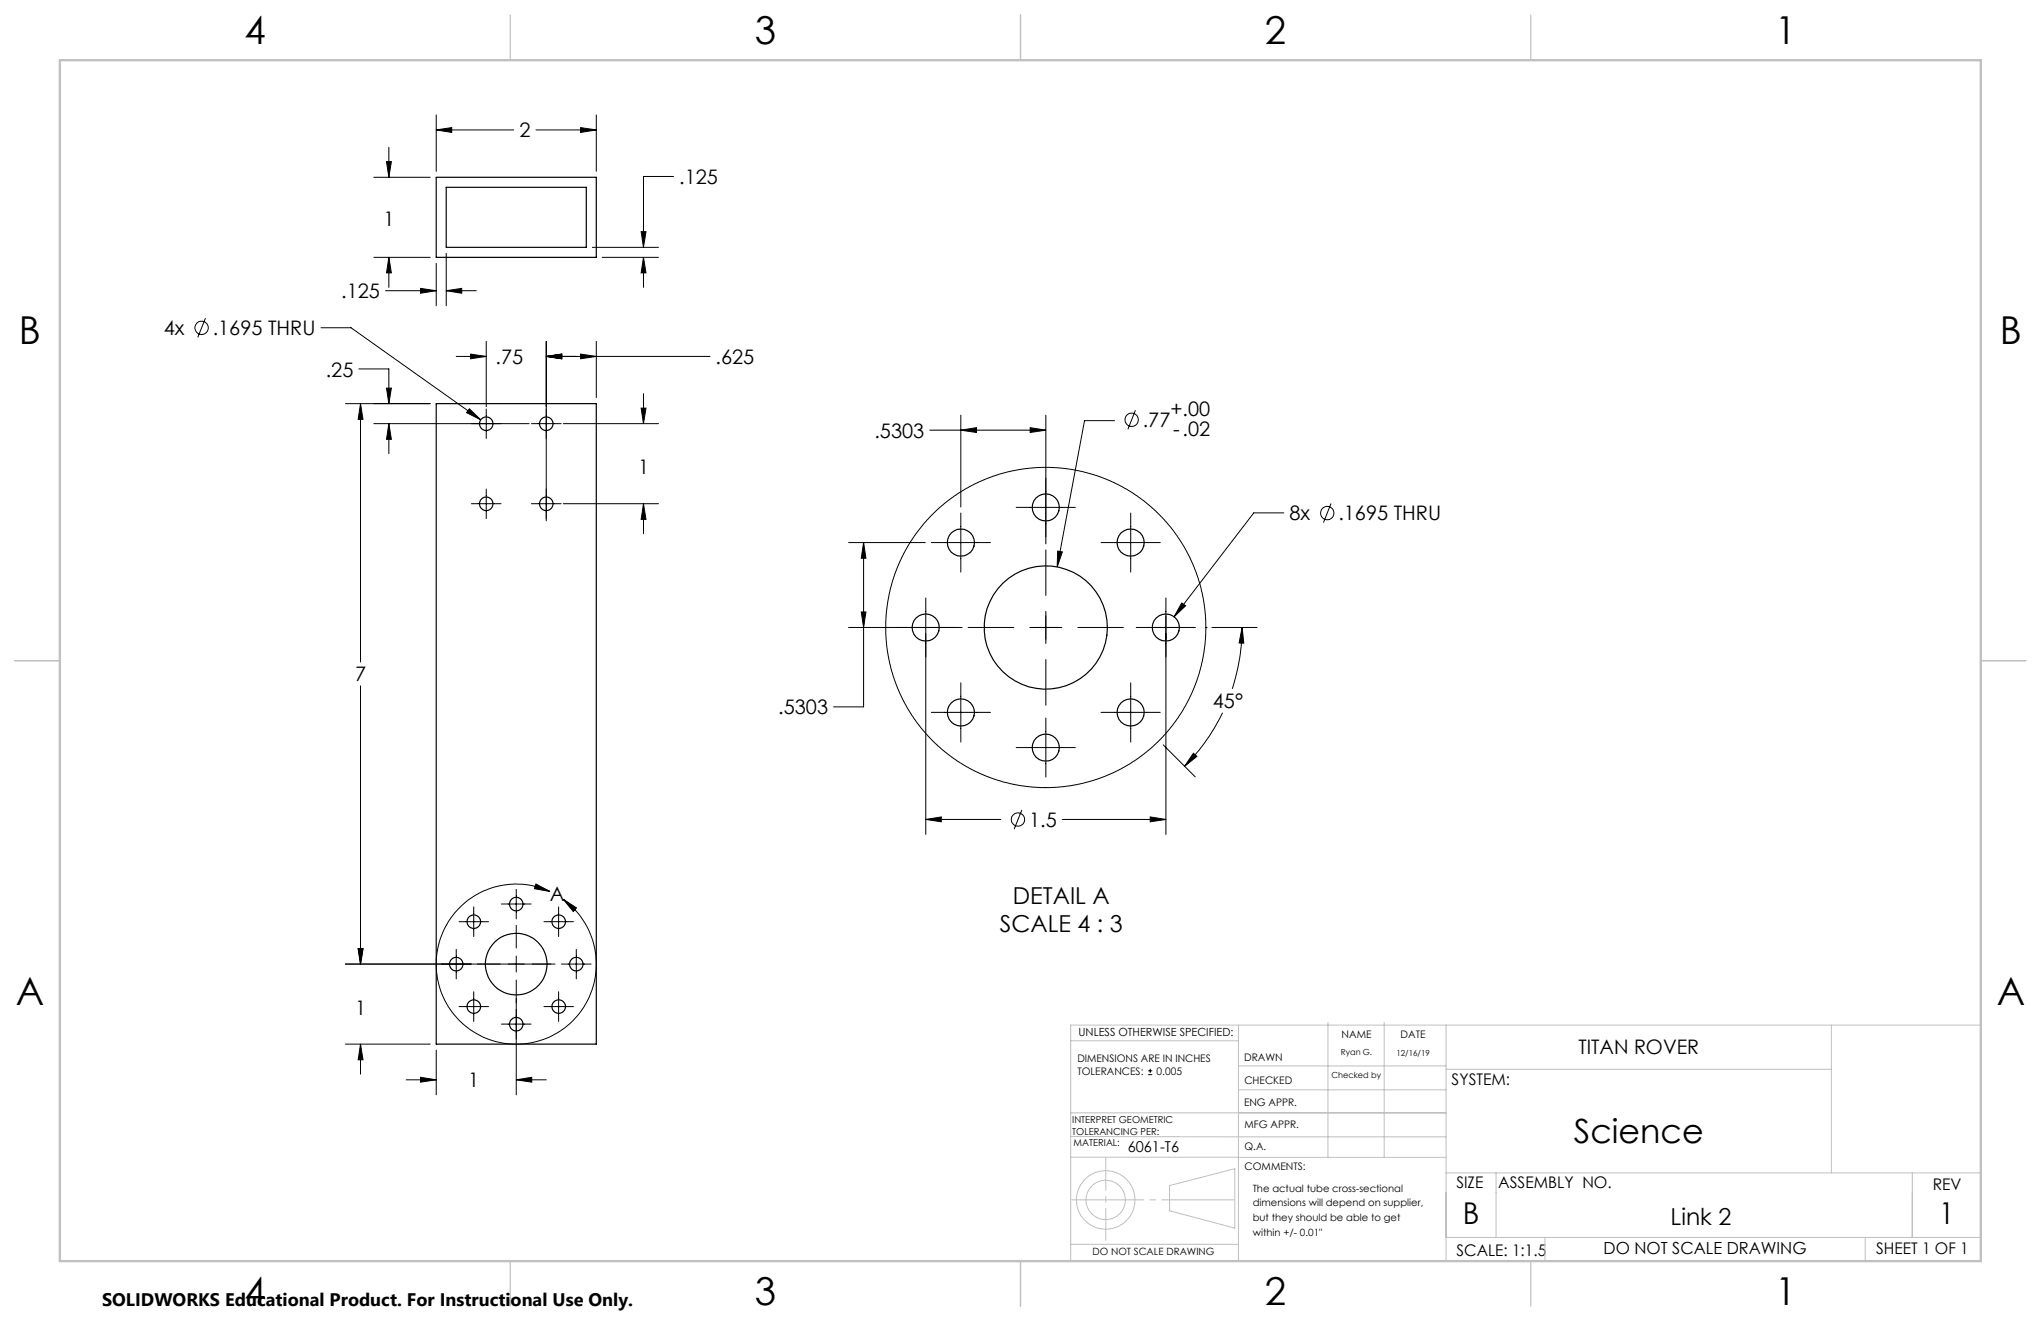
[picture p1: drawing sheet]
<svg xmlns="http://www.w3.org/2000/svg" width="432mm" height="279mm" viewBox="0 0 432 279" stroke-linecap="round" stroke-linejoin="round" font-family="sans-serif">
<g fill="none" stroke="#000" stroke-width=".21">
<path d="M79.1 37.5h11.9M81.8 34.2h1l-.5 3.3zM82.3 31.2v6.3M92.3 27.5l3.3-.5v1zM92.3 24.3v11.9M92.3 27.5h16.4M113.4 27.5h12.8M122.8 27l3.4 .5-3.4 .5zM126.2 24.3v11.9M142.5 37.3h-6.4v15M79.1 54.4h11.9M82.3 54.4l.5 3.3h-1z"/>
<path d="M82.3 54.4v6.4M92.3 55.7v9M94.4 53.6v11.1M125.3 52.3h14M127.4 54.4h11.9M135.6 49h1.1l-.6 3.3zM136.1 54.4l.6 3.3h-1.1zM136.1 54.4v6.4M43.5 67.3l-1.7 4.1M67.9 69.3h6.4l27.4 19.5M75.9 78h6.4v7.4M81.6 61.5h10.7"/>
<path d="M89 61l3.3 .5-3.3 .5zM94.4 61.5l3.3-.5v1zM94.4 61.5h6.4M96.5 75.4h6.4M99.6 74.9l3.3 .5-3.3 .5zM102.9 72.2v13.8M115.6 75.4l3.3-.5v1zM115.6 72.2v38M115.6 75.4h34.6M122.8 74.9l3.4 .5-3.4 .5zM126.2 72.2v11.9M76.3 85.4l.5 3.3h-1z"/>
<path d="M76.3 85.4v54.6M79.1 89.6h32.8M81.8 82.1h1l-.5 3.3zM82.3 89.6l.5 3.3h-1zM82.3 89.6v6.4M91 85.4h-17.9M99.3 86.5l2.4 2.3-3-1.5zM102.9 86.5v6.2M112.4 89.6h6.3M119.2 89.6h20.1M135.6 86.3h1.1l-.6 3.3zM136.1 83.3v6.3"/>
<path d="M196.7 91h24.6M203.3 91l3.3-.5v1zM203.3 87.8v19.4M217.9 90.5l3.4 .5-3.4 .5zM221.3 87.8v27.2M235.8 89h-6.4l-5.7 30.9M240.2 86.8l-1.6 4M99.7 106.5h6.3M102.9 103.4v6.3M112.4 106.5h6.3M119.2 106.5h20.1M136.1 106.5l.6 3.4h-1.1z"/>
<path d="M136.1 106.5v6.4M179.5 114.8h16.3M182.7 114.8v34.7h-6.3M182.7 114.8l.5 3.3h-1zM197 114.8h12.5M203.3 108.5v12.5M215 107.3h12.5M221.3 116.3v9.6M223.8 116.6l1 .1-1.1 3.2zM232.9 114.8h12.6M239.2 108.5v12.5M271.6 108.5h-6.3l-16.9 22"/>
<path d="M281.6 106.5l-1.6 4M179.5 132.7h24.1M182.2 129.4h1l-.5 3.3zM195.9 126.5v50M204.8 132.7h9.7M217.9 132.7h6.7M221.3 132.7h.1M221.3 129.3v6.8M221.3 139.5v9.7M228 132.7h9.7M240.4 132.7h12.5M246.7 126.5v50"/>
<path d="M246.7 132.7h.1M250 127.5l.8 .6-2.4 2.4zM256.4 132.7h9.6M262.8 132.7l.3 3.3h-1zM262.8 132.7a42.1 42.1 0 0 1-2.1 13M76.3 145.1v58.8M197 150.7h12.5M203.3 144.4v12.6M215 158.1h12.5M221.3 151.9v12.5M232.9 150.7h12.6M239.2 144.4v12.6"/>
<path d="M246.1 157.6l6.8 6.7M252.5 159.3l.7 .7-2.6 2.1zM258.7 150.7a42.2 42.2 0 0 1-8.1 11.4M195.9 173.3l3.2-.5v1zM195.9 173.3h15.8M216.2 171.3l-1.6 4.1M224.7 173.3h22M243.3 172.8l3.4 .5-3.4 .5zM97.1 194.9h6.3M100.2 191.8v6.3M106.1 191.2h6.3M109.2 188.1v6.2"/>
<path d="M109.2 195.7v4.8M113.4 187l2.9 1.6-3.2-.6zM115.1 194.9h6.2M116.3 188.6a16.9 16.9 0 0 0-24 15.7 16.9 16.9 0 0 0 24.8 14.6 16.9 16.9 0 0 0 2.1-28.7M118.2 191.8v6.3M119.2 190.2l2.8 1.8-.7 .8zM73.1 203.9h44.3M75.8 200.6h1l-.5 3.3zM96.5 200.8v6.2M97.1 212.9h6.3M100.2 209.8v6.2M106.1 216.6h6.3"/>
<path d="M109.2 202.2v3.4M109.2 207.3v24.3M115.1 212.9h6.2M118.2 209.8v6.2M118.8 203.9h6.3M121.9 200.8v6.2M73.1 220.8h17.9M76.3 220.8l.5 3.4h-1zM76.3 220.8v6.4M85.9 228.4h6.4M89 227.9l3.3 .5-3.3 .5zM92.3 222.1v9.5"/>
<path d="M109.2 228.4l3.3-.5v1zM109.2 228.4h6.4M242.9 227.3h.9M242.9 226.5h.9M243.3 226.1v.8"/>
<circle cx="42.7" cy="69.3" r="1.41"/>
<circle cx="239.4" cy="88.8" r="1.42"/>
<circle cx="280.8" cy="108.5" r="1.41"/>
<circle cx="221.3" cy="132.7" r="33.9"/>
<circle cx="215.4" cy="173.3" r="1.41"/>
</g>
<g fill="none" stroke="#c0c0c0" stroke-width=".21">
<path d="M262 216.8v49.9M281 216.2v28.6M292.8 216.2v28.6M305.9 216.8v49.9M387.5 216.8v31.3M419.1 216.8h-192.6v49.9M226.5 220.1h35.5M226.5 235.4h79.4M262 225.5h43.9M262 230.5h43.9M305.9 226.2h81.6M226.5 244.8h79.4"/>
<path d="M226.5 240.4l79.4 .1M247.4 250.8l13.8-3.6v12.6l-13.8-3.7zM305.9 248.1h113.2M316.5 248.1v13.6M404.6 248.1v13.6M419.1 252.3v9.4h-113.2M226.5 263.2h35.5M326.8 261.7v5M394.6 261.7v5"/>
<circle cx="233.9" cy="253.8" r="6.2"/>
<circle cx="233.9" cy="253.8" r="4.2"/>
</g>
<path d="M261.2 253.8h-34.7" fill="none" stroke="#c0c0c0" stroke-width=".21" stroke-dasharray="15.2 1.3 1.3 1.3" stroke-dashoffset="-.2"/>
<path d="M233.9 244.9v17.5" fill="none" stroke="#c0c0c0" stroke-width=".21" stroke-dasharray="15.2 1.3 1.3 1.3" stroke-dashoffset="8.4"/>
<path d="M108 3.2v9.5M215.9 3.2v9.5M323.8 3.2v9.5M3.1 139.7h9.6M419.1 139.7h9.5M108 266.7v9.6M215.9 266.7v9.6M323.8 266.7v9.6" fill="none" stroke="#c0c0c0" stroke-width=".25"/>
<path d="M12.7 12.7h406.4v254h-406.4z" fill="none" stroke="#c0c0c0" stroke-width=".5"/>
<g fill="#000">
<path d="M76.3 85.4l.5 3.3h-1zM75.8 200.6h1l-.5 3.3zM81.8 34.2h1l-.5 3.3zM82.3 54.4l.5 3.3h-1zM217.9 90.5l3.4 .5-3.4 .5zM203.3 91l3.3-.5v1zM182.2 129.4h1l-.5 3.3zM182.7 114.8l.5 3.3h-1z"/>
<path d="M99.3 86.5l-.6 .8 3 1.5zM94.4 61.5l3.3-.5v1zM89 61l3.3 .5-3.3 .5zM135.6 49h1.1l-.6 3.3zM136.1 54.4l.6 3.3h-1.1z"/>
<path d="M113.4 187l2.9 1.6-3.2-.6zM119.2 190.2l2.8 1.8-.7 .8z"/>
<path d="M109.2 228.4l3.3-.5v1zM89 227.9l3.3 .5-3.3 .5zM115.6 75.4l3.3-.5v1zM122.8 74.9l3.4 .5-3.4 .5zM115.6 75.4l3.3-.5v1zM99.6 74.9l3.3 .5-3.3 .5zM136.1 106.5l.6 3.4h-1.1zM135.6 86.3h1.1l-.6 3.3zM82.3 89.6l.5 3.3h-1zM81.8 82.1h1l-.5 3.3zM75.8 200.6h1l-.5 3.3zM76.3 220.8l.5 3.4h-1zM92.3 27.5l3.3-.5v1zM122.8 27l3.4 .5-3.4 .5zM195.9 173.3l3.2-.5v1zM243.3 172.8l3.4 .5-3.4 .5zM223.8 116.6l-.1 3.3 1.1-3.2zM250 127.5l-1.6 3 2.4-2.4zM252.5 159.3l.7 .7-2.6 2.1zM262.8 132.7l.3 3.3h-1z"/>
</g>
<g fill="none" stroke="#000" stroke-width=".25">
<path d="M92.3 37.5h33.9v16.9h-33.9zM94.4 39.6h29.6v12.7h-29.6zM92.3 85.4h33.9v135.4h-33.9zM187.4 132.7h.1M255.1 132.7h.1M221.2 166.6h.1"/>
<circle cx="102.9" cy="89.6" r="1.44"/>
<circle cx="115.6" cy="89.6" r="1.44"/>
<circle cx="102.9" cy="106.6" r="1.44"/>
<circle cx="115.6" cy="106.6" r="1.44"/>
<circle cx="203.3" cy="114.8" r="2.88"/>
<circle cx="221.2" cy="107.3" r="2.86"/>
<circle cx="239.2" cy="114.8" r="2.88"/>
<circle cx="195.8" cy="132.7" r="2.86"/>
<circle cx="221.2" cy="132.7" r="13"/>
<circle cx="246.6" cy="132.7" r="2.86"/>
<circle cx="203.3" cy="150.7" r="2.87"/>
<circle cx="221.2" cy="158.1" r="2.86"/>
<circle cx="239.2" cy="150.7" r="2.86"/>
<circle cx="100.2" cy="194.9" r="1.43"/>
<circle cx="109.2" cy="191.2" r="1.44"/>
<circle cx="118.2" cy="194.9" r="1.43"/>
<circle cx="96.5" cy="203.9" r="1.44"/>
<circle cx="100.2" cy="212.9" r="1.43"/>
<circle cx="109.2" cy="203.9" r="6.5"/>
<circle cx="109.2" cy="216.6" r="1.44"/>
<circle cx="118.2" cy="212.9" r="1.43"/>
<circle cx="121.9" cy="203.9" r="1.44"/>
</g>
<g font-size="8.1">
<text x="51.7" y="9.3">4</text>
<text x="159.7" y="9.3">3</text>
<text x="267.6" y="9.3">2</text>
<text x="375.6" y="9.3">1</text>
<text x="4" y="72.8">B</text>
<text x="423.1" y="72.8">B</text>
<text x="3.3" y="212.5">A</text>
<text x="422.4" y="212.5">A</text>
<text x="51.7" y="276">4</text>
<text x="159.7" y="276">3</text>
<text x="267.6" y="276">2</text>
<text x="375.6" y="276">1</text>
</g>
<text font-size="7.1" x="333" y="241.8">Science</text>
<g font-size="6.3">
<text x="309.5" y="259">B</text>
<text x="410.2" y="259">1</text>
</g>
<g font-size="4.9">
<text x="214.3" y="191.2">DETAIL A</text>
<text x="211.6" y="197.1">SCALE 4 : 3</text>
<text x="353.4" y="259.1">Link 2</text>
</g>
<g font-size="4.2">
<text x="109.9" y="29.1">2</text>
<text x="143.7" y="38.9">.125</text>
<text x="81.1" y="47.9">1</text>
<text x="72.2" y="63.1">.125</text>
<text x="34.7" y="70.9">4x</text>
<text x="45" y="70.9">.1695 THRU</text>
<text x="104.8" y="77">.75</text>
<text x="151.4" y="77">.625</text>
<text x="68.9" y="79.6">.25</text>
<text x="247.6" y="88">+.00</text>
<text x="185" y="92.6">.5303</text>
<text x="241.8" y="90.3">.77</text>
<text x="248.2" y="92.2">-.02</text>
<text x="135" y="100.3">1</text>
<text x="272.8" y="110.1">8x</text>
<text x="283.1" y="110.1">.1695 THRU</text>
<text x="75.1" y="144.1">7</text>
<text x="256.6" y="149.8">45°</text>
<text x="164.6" y="151.1">.5303</text>
<text x="217.7" y="174.9">1.5</text>
<text x="116.4" y="190.5">A</text>
<text x="75.1" y="214.6">1</text>
<text x="334" y="223">TITAN ROVER</text>
<text x="99" y="230">1</text>
</g>
<text font-size="3.8" x="21.6" y="276.3">SOLIDWORKS Educational Product. For Instructional Use Only.</text>
<text font-size="3.5" x="339.3" y="265.2">DO NOT SCALE DRAWING</text>
<g font-size="3.4">
<text x="307.1" y="229.5">SYSTEM:</text>
<text x="308.1" y="251.2">SIZE</text>
<text x="317" y="251.2">ASSEMBLY NO.</text>
<text x="408.9" y="251.7">REV</text>
<text x="308.2" y="265.6">SCALE: 1:1.5</text>
<text x="396.9" y="265.2">SHEET 1 OF 1</text>
</g>
<text font-size="3.2" x="238.6" y="243.7">6061-T6</text>
<text font-size="2.4" x="228.2" y="219.1">UNLESS OTHERWISE SPECIFIED:</text>
<g font-size="2.2">
<text x="283.8" y="219.5">NAME</text>
<text x="296.3" y="219.6">DATE</text>
<text x="227.9" y="224.6">DIMENSIONS ARE IN INCHES</text>
<text x="227.9" y="227.3">TOLERANCES:</text>
<text x="244.7" y="227.3">0.005</text>
<text x="263.2" y="224.3">DRAWN</text>
<text x="263.2" y="233.8">ENG APPR.</text>
<text x="263.3" y="229.2">CHECKED</text>
<text x="263.3" y="238.6">MFG APPR.</text>
<text x="263.3" y="243.3">Q.A.</text>
<text x="263.3" y="247.5">COMMENTS:</text>
</g>
<g font-size="2.1">
<text x="265" y="252">The actual tube cross-sectional</text>
<text x="265" y="255.1">dimensions will depend on supplier,</text>
<text x="265" y="258.2">but they should be able to get</text>
<text x="265" y="261.4">within +/- 0.01&quot;</text>
<text x="231.1" y="265.4">DO NOT SCALE DRAWING</text>
</g>
<g font-size="2">
<text x="226.8" y="237.4">INTERPRET GEOMETRIC</text>
<text x="226.8" y="240">TOLERANCING PER:</text>
<text x="227.1" y="242.4">MATERIAL:</text>
</g>
<g font-size="1.8">
<text x="283.7" y="223.2">Ryan G.</text>
<text x="295.4" y="223.3">12/16/19</text>
<text x="281.7" y="228">Checked by</text>
</g>
</svg>
